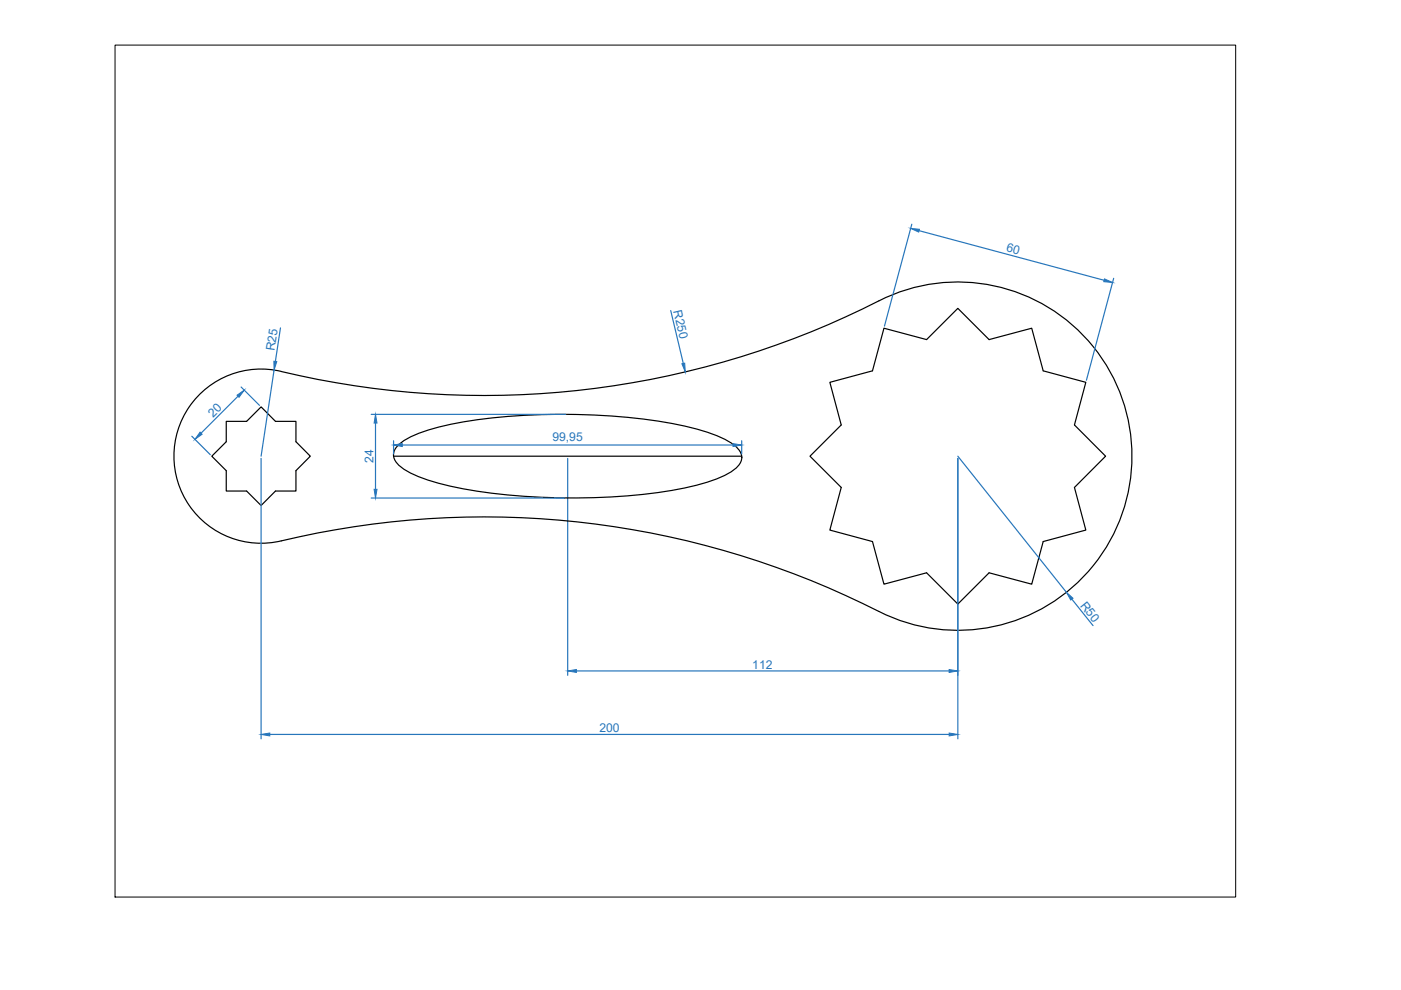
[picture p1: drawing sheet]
<svg xmlns="http://www.w3.org/2000/svg" width="297mm" height="210mm" viewBox="0 0 297 210" stroke-linecap="round" stroke-linejoin="round" font-family="sans-serif">
<!-- layer: 0 -->
<path d="M186.3 63.8a185 185 0 0 1-128.1 14.7 18.5 18.5 0 0 0-21.3 19 18.5 18.5 0 0 0 22.7 17.2 185.5 185.5 0 0 1 128.8 15.9 36.9 36.9 0 0 0 51.6-35 36.9 36.9 0 0 0-53.7-31.8M187.4 69.6l9.1 2.4 6.6-6.6 6.6 6.6 9-2.4 2.5 9 9 2.5-2.4 9 6.6 6.6-6.6 6.6 2.4 9.1-9 2.4-2.5 9.1-9-2.5-6.6 6.7-6.6-6.7-9.1 2.5-2.4-9.1-9.1-2.4 2.5-9.1-6.7-6.6 6.7-6.6-2.5-9 9.1-2.5zM48 89.3h4.3l3.1-3 3 3h4.3v4.4l3.1 3-3.1 3.1v4.3h-4.3l-3 3.1-3.1-3.1h-4.3v-4.3l-3.1-3.1 3.1-3zM83.4 96.7h73.9M84.5 94.3a19.2 19.2 0 0 1 7.9-3.6 118 118 0 0 1 34-2.7 93.6 93.6 0 0 1 23.8 3.7 13.2 13.2 0 0 1 6.6 3.9 2.54 2.54 0 0 1-.6 3.5 19.2 19.2 0 0 1-7.9 3.6 118 118 0 0 1-34 2.7 93.6 93.6 0 0 1-23.8-3.7 13.2 13.2 0 0 1-6.6-3.8 2.54 2.54 0 0 1 .6-3.6z" fill="none" stroke="#000" stroke-width=".25"/>
<g fill="none" stroke="#2776bb" stroke-width=".25">
<path d="M193.3 47.5l-5.8 21.6M194.9 48.9l39.2 10.5M236.1 59l-5.8 21.6M58.1 78.5l-2.7 18.2M59.5 69.5l-1.1 7.1M142.2 65.8l2.7 11.3M40.7 92.5l3.9 3.9M50.5 84l-7.9 7.8M51.1 82.1l3.9 3.9M55.4 97.2v59.4M78.7 87.9h41.3M79.6 89.7v14.1"/>
<path d="M83.4 93.4v2.9M85.3 94.4h70.1M120.4 97.2v46M157.3 93.4v2.9M203.1 97.2v59.4M203.1 96.7l23 28.9M78.7 105.6h41.1M227.3 127l4.4 5.6M57.2 155.7h144M122.2 142.3h79"/>
</g>
<g fill="#2776bb" stroke="#2776bb" stroke-width=".21">
<path d="M201.2 142l1.9 .3-1.9 .3z"/>
<path d="M120.4 142.3l1.8-.3v.6z"/>
<path d="M42.4 91.6l.4 .5-1.5 1z"/>
<path d="M50.3 83.8l1.5-1.1-1.1 1.5z"/>
<path d="M234.2 59.1l1.7 .8-1.9-.2z"/>
<path d="M193.1 48.4l1.8 .2-.1 .6z"/>
<path d="M55.4 155.7l1.8-.3v.6z"/>
<path d="M201.2 155.4l1.9 .3-1.9 .3z"/>
<path d="M79.6 87.9l.3 1.8h-.6z"/>
<path d="M79.3 103.8h.6l-.3 1.8z"/>
<path d="M83.4 94.4l1.9-.3v.6z"/>
<path d="M155.4 94.1l1.9 .3-1.9 .3z"/>
<path d="M58.1 76.6l.6 .1-.6 1.8z"/>
<path d="M144.6 77.1l.6-.1 .1 1.9z"/>
<path d="M226.1 125.6l1.4 1.2-.5 .4z"/>
</g>
<path d="M24.4 9.6h237.6v180.6h-237.6z" fill="none" stroke="#000" stroke-width=".21"/>
<g font-size="2.6" fill="#2776bb">
<text x="213.2" y="53.3" transform="rotate(15 213.2 53.3)">60</text>
<text x="142.8" y="66" transform="rotate(77 142.8 66)">R250</text>
<text x="58.2" y="74.5" transform="rotate(-81 58.2 74.5)">R25</text>
<text x="45.2" y="88.6" transform="rotate(-45 45.2 88.6)">20</text>
<text x="117.1" y="93.5">99,95</text>
<text x="79.2" y="98.1" transform="rotate(-90 79.2 98.1)">24</text>
<text x="228.9" y="128.4" transform="rotate(51 228.9 128.4)">R50</text>
<text x="159.5" y="141.8">112</text>
<text x="127.1" y="155.2">200</text>
</g>
</svg>
